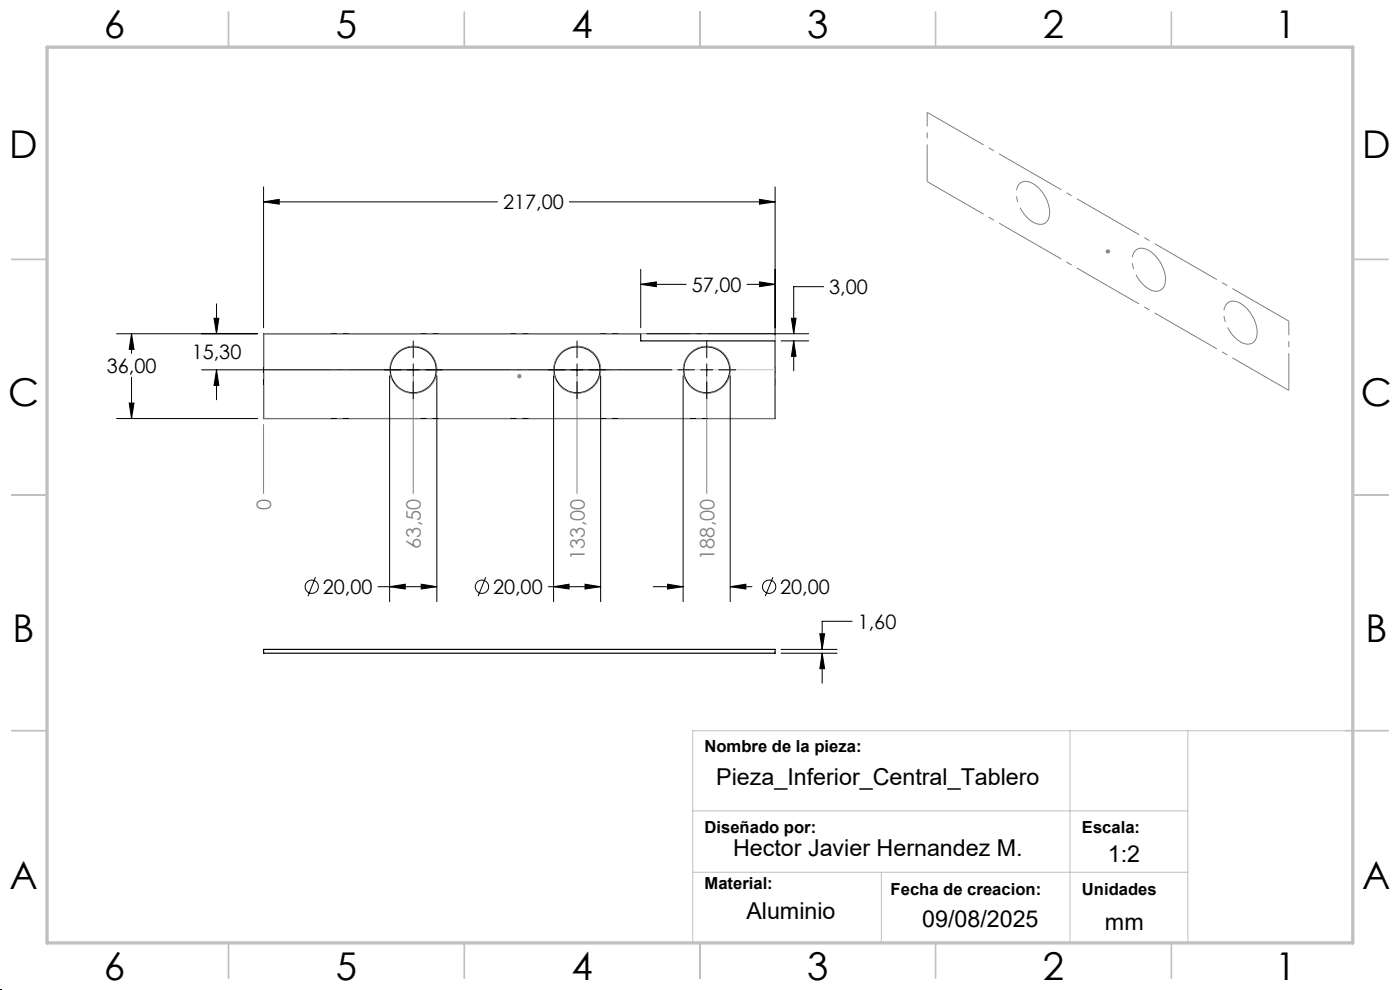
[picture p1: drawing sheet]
<svg xmlns="http://www.w3.org/2000/svg" width="297mm" height="210mm" viewBox="0 0 297 210" stroke-linecap="round" stroke-linejoin="round" font-family="sans-serif">
<path d="M227 155v45M252 155v45M285.5 155h-138.5v45M147 172h105M147 185h105M187 185v15" fill="none" stroke="#c0c0c0" stroke-width=".21"/>
<g fill="none" stroke="#c0c0c0" stroke-width=".35">
<path d="M48.5 2.5v7.5M98.5 2.5v7.5M148.5 2.5v7.5M198.5 2.5v7.5M248.5 2.5v7.5M2.5 55h7.5M287 55h7.5M2.5 105h7.5M287 105h7.5M2.5 155h7.5M285.5 155h9M48.5 200v7.5"/>
<path d="M98.5 200v7.5M148.5 200v7.5M198.5 200v7.5M248.5 200v7.5"/>
</g>
<path d="M10 10h277v190h-277z" fill="none" stroke="#c0c0c0" stroke-width=".7"/>
<g fill="none" stroke="#000" stroke-width=".25">
<path d="M55.9 70.8h80v1.5h28.5v16.5h-108.5zM55.9 137.8h108.5v.8h-108.5z"/>
<circle cx="87.7" cy="78.5" r="4.9"/>
<circle cx="122.4" cy="78.5" r="4.9"/>
<circle cx="149.9" cy="78.4" r="4.9"/>
</g>
<g fill="none" stroke="#000" stroke-width=".21">
<path d="M55.9 39.6v29.9M164.4 39.6v31.4M55.9 42.8l3.3-.5v1zM55.9 42.8h49.7M120.8 42.8h43.6M135.9 57.1v12.4M161.1 42.3l3.3 .5-3.3 .5zM161.1 59.8l3.3 .5-3.3 .5zM24.7 70.8h29.9M27.9 70.8l.5 3.3h-1zM27.9 70.8v4.2M42.8 78.4h99.7"/>
<path d="M45.4 67.5h1l-.5 3.3zM45.9 78.4l.5 3.4h-1zM45.9 64.4v6.4M45.9 78.4v6.4M82.7 79.7v47.9M87.7 72.3v3.6M87.7 77.2v2.5M92.7 79.7v47.9M117.4 79.7v47.9M122.4 72.3v3.6M122.4 77.2v2.5M127.4 79.7v47.9"/>
<path d="M135.9 60.3l3.3-.5v1zM135.9 60.3h9.7M137.2 70.8h34.4M143.8 78.4h3.6M144.9 79.7v47.9M148.7 78.4h2.5M149.9 72.3v3.6M149.9 77.2v2.5M152.5 78.4h3.6M154.9 79.7v47.9M158.5 60.3h5.9M165.7 72.3h5.9"/>
<path d="M167.9 67.5h1l-.5 3.3zM168.4 72.3l.5 3.3h-1zM168.4 72.3v6.4M174.7 60.8h-6.3v10M24.7 88.8h29.9M27.4 85.5h1l-.5 3.3zM27.9 80v8.8M87.7 81v3.6M122.4 81v3.6M149.9 81v3.6M66.9 122.4l-1.6 4.1M80.2 124.5h12.5"/>
<path d="M82.7 124.5l3.3-.6v1zM89.4 123.9l3.3 .6-3.3 .4zM103 122.4l-1.6 4.1M116.3 124.5h11.1M117.4 124.5l3.3-.6v1zM124.1 123.9l3.3 .6-3.3 .4zM138.6 124.5h6.3M141.6 123.9l3.3 .6-3.3 .4zM154.9 124.5l3.3-.6v1zM154.9 124.5h4.6M164 122.4l-1.7 4.1M165.7 138.6h11.9"/>
<path d="M165.7 137.8h11.9M173.9 134.4h1l-.5 3.4zM174.4 138.6l.5 3.2h-1zM174.4 138.6v6.3M180.8 131.8h-6.4v6"/>
<circle cx="66.1" cy="124.5" r="1.41"/>
<circle cx="102.2" cy="124.5" r="1.41"/>
<circle cx="163.2" cy="124.5" r="1.4"/>
</g>
<path d="M234.5 53.3h1M234.7 53l.7 .7M235 52.8v1M235.4 53l-.7 .7M87.7 79.7v25M109.7 79.8h1M109.8 79.4l.7 .7M110.2 79.3v1M110.5 79.4l-.7 .7M122.4 79.7v25M149.9 79.7v25M55.9 90.1v14.6" fill="none" stroke="#808080" stroke-width=".21"/>
<path d="M196.7 38.5l76.7 44.3M196.7 23.8l76.7 44.3M92.5 77a5 5 0 0 0-8.4-2.1 5 5 0 0 0 2.3 8.4 5 5 0 0 0 6.2-6l-.1-.3M127.2 77a5 5 0 0 0-8.3-2.1 5 5 0 0 0 2.2 8.4 5 5 0 0 0 6.2-6l-.1-.3M154.7 77a5 5 0 0 0-8.3-2.1 5 5 0 0 0 2.2 8.4 5 5 0 0 0 6.2-6l-.1-.3" fill="none" stroke="#808080" stroke-width=".21" stroke-dasharray="15.2 1.3 1.3 1.3" stroke-dashoffset="1.4" stroke-linecap="butt"/>
<path d="M222.5 43.8a6.9 6.9 0 0 0-4.7-5.3 2.09 2.09 0 0 0-2.2 2.5 7.2 7.2 0 0 0 4.7 6.6 2.13 2.13 0 0 0 2.4-2.7l-.2-1.1M247.1 58a6.9 6.9 0 0 0-4.7-5.3 2.09 2.09 0 0 0-2.2 2.5 7.2 7.2 0 0 0 4.7 6.5 2.13 2.13 0 0 0 2.3-2.6l-.1-1.1M266.5 69.2a6.9 6.9 0 0 0-4.6-5.3 2.09 2.09 0 0 0-2.3 2.5 7.2 7.2 0 0 0 4.8 6.6 2.13 2.13 0 0 0 2.3-2.7l-.2-1.1" fill="none" stroke="#808080" stroke-width=".21" stroke-dasharray="15.2 1.3 1.3 1.3" stroke-dashoffset="4.5" stroke-linecap="butt"/>
<path d="M0 210h.1" fill="none" stroke="#000" stroke-width=".21" stroke-dasharray="1.3 .6"/>
<path d="M55.9 78.4h108.5" fill="none" stroke="#c0c0c0" stroke-width=".21" stroke-dasharray="15.2 1.3 1.3 1.3" stroke-dashoffset="1" stroke-linecap="butt"/>
<path d="M55.9 70.8h108.5M55.9 88.8h108.5" fill="none" stroke="#808080" stroke-width=".21" stroke-dasharray="15.2 1.3 1.3 1.3" stroke-dashoffset="1" stroke-linecap="butt"/>
<path d="M55.9 88.8v-18M164.4 88.8v-18" fill="none" stroke="#808080" stroke-width=".21" stroke-dasharray="15.2 1.3 1.3 1.3" stroke-dashoffset="8.1" stroke-linecap="butt"/>
<path d="M196.7 38.5v-14.7M273.4 82.8v-14.7" fill="none" stroke="#808080" stroke-width=".21" stroke-dasharray="15.2 1.3 1.3 1.3" stroke-dashoffset="7.3" stroke-linecap="butt"/>
<g fill="#000">
<path d="M27.4 85.5h1l-.5 3.3zM27.9 70.8l.5 3.3h-1zM55.9 42.8l3.3-.5v1zM161.1 42.3l3.3 .5-3.3 .5zM82.7 124.5l3.3-.6v1zM89.4 123.9l3.3 .6-3.3 .4zM117.4 124.5l3.3-.6v1zM124.1 123.9l3.3 .6-3.3 .4zM141.6 123.9l3.3 .6-3.3 .4zM154.9 124.5l3.3-.6v1zM45.9 78.4l.5 3.4h-1zM45.4 67.5h1l-.5 3.3zM168.4 72.3l.5 3.3h-1zM167.9 67.5h1l-.5 3.3zM135.9 60.3l3.3-.5v1zM161.1 59.8l3.3 .5-3.3 .5z"/>
<path d="M174.4 138.6l.5 3.2h-1zM173.9 134.4h1l-.5 3.4z"/>
</g>
<g font-size="8.1">
<text x="22" y="8">6</text>
<text x="71.2" y="8">5</text>
<text x="121.2" y="8">4</text>
<text x="171.2" y="8">3</text>
<text x="221.2" y="8">2</text>
<text x="270.5" y="8">1</text>
<text x="2" y="33.6">D</text>
<text x="289" y="33.6">D</text>
<text x="1.7" y="86.1">C</text>
<text x="288.7" y="86.1">C</text>
<text x="2.7" y="136.1">B</text>
<text x="289.7" y="136.1">B</text>
<text x="2" y="188.6">A</text>
<text x="289" y="188.6">A</text>
<text x="22" y="208">6</text>
<text x="71.2" y="208">5</text>
<text x="121.2" y="208">4</text>
<text x="171.2" y="208">3</text>
<text x="221.2" y="208">2</text>
<text x="270.5" y="208">1</text>
</g>
<g font-size="4.9">
<text x="151.9" y="166.6">Pieza_Inferior_Central_Tablero</text>
<text x="155.5" y="181.6">Hector Javier Hernandez M.</text>
<text x="235" y="182.8">1:2</text>
<text x="158.3" y="195">Aluminio</text>
<text x="195.6" y="196.6">09/08/2025</text>
<text x="234.4" y="197.2">mm</text>
</g>
<g font-size="4.2">
<text x="106.7" y="44.4">217,00</text>
<text x="146.8" y="61.9">57,00</text>
<text x="175.9" y="62.4">3,00</text>
<text x="40.7" y="76.2">15,30</text>
<text x="22.7" y="79.1">36,00</text>
<text x="68.5" y="126">20,00</text>
<text x="104.6" y="126">20,00</text>
<text x="165.5" y="126">20,00</text>
<text x="182" y="133.4">1,60</text>
</g>
<g font-size="4.2" fill="#808080">
<text x="57.5" y="108.2" transform="rotate(-90 57.5 108.2)">0</text>
<text x="89.3" y="116.4" transform="rotate(-90 89.3 116.4)">63,50</text>
<text x="124" y="118.7" transform="rotate(-90 124 118.7)">133,00</text>
<text x="151.5" y="118.7" transform="rotate(-90 151.5 118.7)">188,00</text>
</g>
<g font-size="3.5">
<text x="149.5" y="159.5">Nombre de la pieza:</text>
<text x="149.5" y="176.7">Diseñado por:</text>
<text x="229.5" y="176.7">Escala:</text>
<text x="149.5" y="188.6">Material:</text>
<text x="188.9" y="189.8">Fecha de creacion:</text>
<text x="229.5" y="189.8">Unidades</text>
</g>
</svg>
